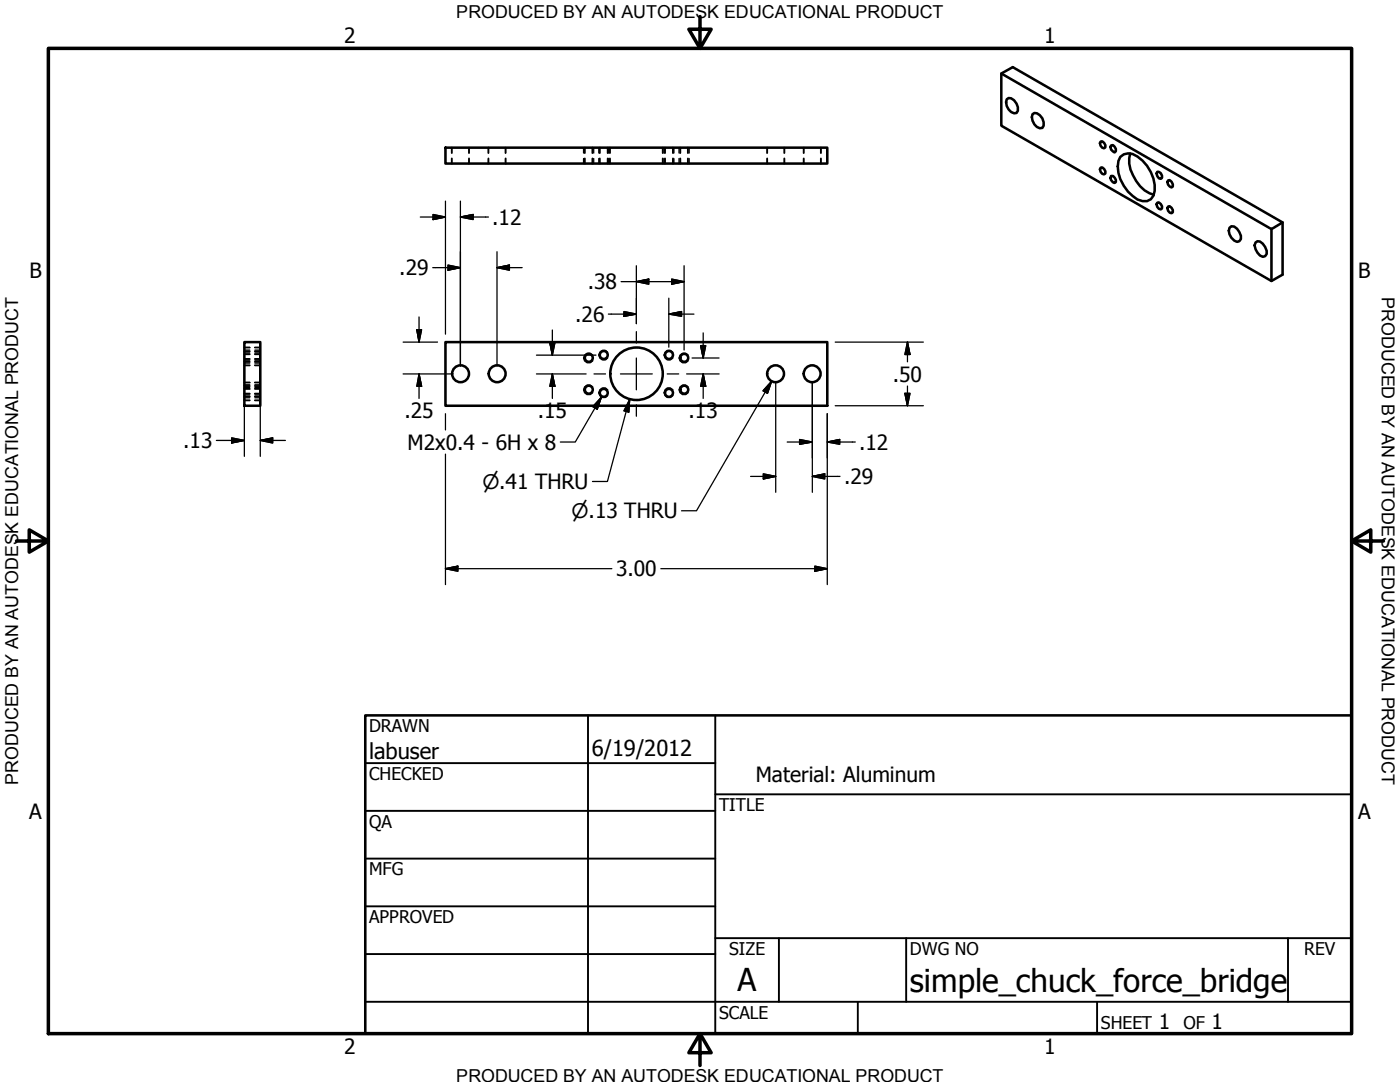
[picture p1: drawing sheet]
<svg xmlns="http://www.w3.org/2000/svg" width="279mm" height="216mm" viewBox="0 0 279 216" stroke-linecap="round" stroke-linejoin="round" font-family="sans-serif">
<!-- layer: Visible (ANSI) -->
<g fill="none" stroke="#000" stroke-width=".51">
<path d="M199.8 14.7l53.9 31 2.3-1.3-53.9-31-2.3 1.3v10.4l53.9 31 2.3-1.3v-10.4M200.9 19.8l.4-.2a2.08 2.08 0 0 1 1.6 2.9 1.89 1.89 0 0 1-2.1-2.1zM88.9 29.5h76.2v3.1h-76.2zM206.1 22.8l.3-.3a2.04 2.04 0 0 1 1.6 3 1.89 1.89 0 0 1-2.1-2.1zM219.6 33.5a.92 .92 0 0 1 1 1.1l-.3 .2a.93 .93 0 0 1-.7-1.3zM219.6 28.3a.92 .92 0 0 1 1 1.1l-.3 .2a.93 .93 0 0 1-.7-1.3zM221.7 35.1a1.01 1.01 0 0 1 1 1.2l-.3 .2a1.01 1.01 0 0 1-.7-1.4zM221.7 29h.4l.6 .7v.5l-.3 .2a1.01 1.01 0 0 1-.7-1.4zM223.6 31.3a2.51 2.51 0 0 1 3.4-.1 7.9 7.9 0 0 1 3.4 6.9 2 2 0 0 1-2.4 2 7 7 0 0 1-4.4-4.3 5 5 0 0 1 0-4.5zM225.6 30.6a7.1 7.1 0 0 0 1.9 6.5l.9 .9 1 .5 .9 .4M230.9 34.3h.4l.3 .2 .3 .6v.4l-.3 .2a1.01 1.01 0 0 1-.7-1.4zM233.1 36l.3-.1 .4 .4 .3 .5v.4l-.3 .2a1.01 1.01 0 0 1-.7-1.4z"/>
<path d="M230.9 40.4a.92 .92 0 0 1 1 1.2l-.3 .2a.93 .93 0 0 1-.7-1.4zM233.1 41.2a.92 .92 0 0 1 1 1.2l-.3 .1a.93 .93 0 0 1-.7-1.3zM245.4 45.5l.3-.4a2.23 2.23 0 0 1 1.9 2.6l-.3 .4-.4 .2a2.32 2.32 0 0 1-1.5-2.8zM250.6 48.4l.4-.3a2.25 2.25 0 0 1 1.8 2.6l-.3 .4-.5 .1a2.72 2.72 0 0 1-1.6-2.2zM253.7 45.7v10.4M48.8 68.3h3.1v12.7h-3.1zM88.9 68.3h76.2v12.7h-76.2z"/>
<circle cx="91.9" cy="74.6" r="1.68"/>
<circle cx="99.2" cy="74.6" r="1.68"/>
<circle cx="117.5" cy="77.8" r=".79"/>
<circle cx="117.5" cy="71.4" r=".79"/>
<circle cx="120.5" cy="78.4" r=".79"/>
<circle cx="120.5" cy="70.8" r=".79"/>
<circle cx="127" cy="74.6" r="5.2"/>
<circle cx="133.5" cy="78.4" r=".79"/>
<circle cx="133.5" cy="70.8" r=".79"/>
<circle cx="136.6" cy="71.4" r=".79"/>
<circle cx="136.6" cy="77.8" r=".79"/>
<circle cx="154.8" cy="74.6" r="1.68"/>
<circle cx="162.1" cy="74.6" r="1.68"/>
</g>
<!-- layer: Hidden Narrow (ANSI) -->
<g fill="none" stroke="#000" stroke-width=".25">
<path d="M116.5 29.5v1M116.5 31.6v1M118.5 29.5v1M118.5 31.6v1M119.5 29.5v1M119.5 31.6v1M121.5 29.5v1M121.5 31.6v1M132.5 29.5v1M132.5 31.6v1M134.5 29.5v1M134.5 31.6v1"/>
<path d="M135.5 29.5v1M135.5 31.6v1M137.5 29.5v1M137.5 31.6v1M48.8 76.8h1M48.8 78.8h1M48.8 70.4h1M48.8 72.5h1M48.8 79.4h1M48.8 77.3h1M48.8 69.8h1M48.8 71.9h1"/>
<path d="M50.9 76.8h1M50.9 78.8h1M50.9 70.4h1M50.9 72.5h1M50.9 79.4h1M50.9 77.3h1M50.9 69.8h1M50.9 71.9h1M118.3 77.2l-.5-.4h-.6l-.6 .4-.1 .6 .1 .6 .6 .3h.6l.5-.3M118.3 70.9l-.5-.4h-.6l-.6 .4-.1 .5 .1 .6 .6 .4h.6l.5-.4M121.3 77.8l-.5-.4h-.6l-.5 .4-.2 .6 .2 .5 .5 .4h.6l.5-.4M121.3 70.3l-.5-.4h-.6l-.5 .4-.2 .6 .2 .5 .5 .4h.6l.5-.4"/>
<path d="M134.3 77.8l-.5-.4h-.6a1.03 1.03 0 0 0-.7 1 1.03 1.03 0 0 0 .7 .9h.6l.5-.4M134.3 70.3l-.5-.4h-.6a1.03 1.03 0 0 0-.7 1 1.03 1.03 0 0 0 .7 .9h.6l.5-.4M137.4 70.9l-.6-.4h-.6l-.5 .4-.2 .5 .2 .6 .5 .4h.6l.6-.4M137.4 77.2l-.6-.4h-.6l-.5 .4-.2 .6 .2 .6 .5 .3h.6l.6-.3"/>
</g>
<!-- layer: Hidden (ANSI) -->
<g fill="none" stroke="#000" stroke-width=".38">
<path d="M90.2 29.5v1M90.2 31.6v1M93.6 29.5v1M93.6 31.6v1M97.5 29.5v1M97.5 31.6v1M100.9 29.5v1M100.9 31.6v1M116.7 29.5v1M116.7 31.6v1M118.2 29.5v1M118.2 31.6v1"/>
<path d="M119.7 29.5v1M119.7 31.6v1M121.3 29.5v1M121.3 31.6v1M121.7 29.5v1M121.7 31.6v1M132.3 29.5v1M132.3 31.6v1M132.7 29.5v1M132.7 31.6v1M134.3 29.5v1M134.3 31.6v1"/>
<path d="M135.8 29.5v1M135.8 31.6v1M137.3 29.5v1M137.3 31.6v1M153.1 29.5v1M153.1 31.6v1M156.5 29.5v1M156.5 31.6v1M160.4 29.5v1M160.4 31.6v1M163.8 29.5v1M163.8 31.6v1"/>
<path d="M48.8 77h1M48.8 78.5h1M48.8 70.7h1M48.8 72.2h1M48.8 72.9h1M48.8 76.3h1M48.8 79.1h1M48.8 77.6h1M48.8 70.1h1M48.8 71.6h1M48.8 79.9h1M48.8 69.3h1"/>
<path d="M50.9 77h1M50.9 78.5h1M50.9 70.7h1M50.9 72.2h1M50.9 72.9h1M50.9 76.3h1M50.9 79.1h1M50.9 77.6h1M50.9 70.1h1M50.9 71.6h1M50.9 79.9h1M50.9 69.3h1"/>
</g>
<!-- layer: Border (ANSI) -->
<path d="M9.7 9.7h260v196.5h-260zM139.7 3.3v6.4l-2.2-3.9h4.4l-2.2 3.9M3.3 107.9h6.4l-3.9-2.2v4.5l3.9-2.3M269.7 107.9l3.9 2.3v-4.5l-3.9 2.2h6.4M139.7 206.2l2.2 3.9h-4.4l2.2-3.9v6.4" fill="none" stroke="#000" stroke-width=".7"/>
<!-- layer: Title (ANSI) -->
<g fill="none" stroke="#000" stroke-width=".38">
<path d="M72.9 152.3h69.8M117.3 142.7v63.5M142.7 158.5h127M142.7 142.7v63.5M72.9 161.8h69.8M72.9 171.3h69.8M72.9 199.9h196.8M72.9 180.8h69.8M72.9 190.4h69.8M142.7 187.2h127M155.4 187.2v12.7M171.2 199.9v6.3"/>
<path d="M180.8 187.2v12.7M218.9 199.9v6.3M257 187.2v12.7"/>
</g>
<path d="M72.9 142.7h196.8v63.5h-196.8z" fill="none" stroke="#000" stroke-width=".51"/>
<!-- layer: Symbol (ANSI) -->
<path d="M120 79.2l-.8 2.5-.9-.5zM120 79.2l-5.2 9h-3M125.7 79.7l-.2 2.5-1-.2zM125.7 79.7l-4.5 16.4h-3M154 76.1l-.8 2.4-.9-.5zM154 76.1l-15 25.8h-3" fill="none" stroke="#000" stroke-width=".25"/>
<path d="M154 76.1l-.8 2.4zM154 76.1l-.8 2.4-.9-.5zM120 79.2l-.8 2.5zM120 79.2l-.8 2.5-.9-.5zM125.7 79.7l-.2 2.5zM125.7 79.7l-.2 2.5-1-.2z" fill="#000" stroke="#000" stroke-width=".25"/>
<!-- layer: Dimension (ANSI) -->
<g fill="none" stroke="#000" stroke-width=".25">
<path d="M83.9 43.3h5M86.4 53.4h5.5M86.4 42.8l2.5 .5-2.5 .5zM88.9 40.1v26.6M89.4 52.9l2.5 .5-2.5 .5zM91.9 43.3l2.5-.5v1zM91.9 43.3h5.6M91.9 40.1v32.9M99.2 53.4l2.5-.5v1zM99.2 53.4h5M99.2 50.2v22.8M124 56.2h12.5"/>
<path d="M127 56.2l2.5-.5v1zM127 53v11.6M133.5 59.5v9.8M134 55.7l2.5 .5-2.5 .5zM136.5 53v16.8M48.8 77.9v13.2M51.9 77.9v13.2M80.5 68.3h6.8M80.5 74.6h9.8M83.2 65.8h.9l-.5 2.5zM83.6 74.6l.5 2.5h-.9zM83.6 63.2v5.1"/>
<path d="M83.6 74.6v4.9M107.1 74.6h9.9M107.1 70.9h11.8M109.7 68.4h1l-.5 2.5zM110.2 74.6l.5 2.5h-1zM110.2 65.8v5.1M110.2 74.6v4.9M121.4 62.7h5.6M124.5 62.2l2.5 .5-2.5 .4zM133.5 62.7l2.5-.5v.9zM133.5 62.7h5M137 74.6h6.5"/>
<path d="M138.1 71.4h5.4M139.8 69h1l-.5 2.4zM140.3 74.6l.5 2.5h-1zM140.3 66.4v5M140.3 74.6v4.9M154.8 76.2v22M162.1 76.2v22M166.7 68.3h17.6M180.6 78.5h1l-.5 2.5zM181.1 68.3l.5 2.4h-1zM181.1 68.3v3.9M181.1 77v4"/>
<path d="M43.2 87.9h5.6M46.2 87.4l2.6 .5-2.6 .5zM51.9 87.9l2.5-.5v1zM51.9 87.9h5.1M88.9 82.5v3.3M88.9 90.6v26M149.8 95.1h5M152.3 94.6l2.5 .5-2.5 .5zM157.1 88.2h5M159.6 87.7l2.5 .5-2.5 .4zM162.1 95.1l2.5-.5v1zM162.1 95.1h5.5"/>
<path d="M165.1 88.2l2.5-.5v.9zM165.1 82.5v34.1M165.1 88.2h5.6M166.7 81h17.6M88.9 113.5l2.5-.5v1zM88.9 113.5h33.2M131.9 113.5h33.2M162.6 113l2.5 .5-2.5 .5z"/>
</g>
<g fill="#000" stroke="#000" stroke-width=".25">
<path d="M86.4 43.8l2.5-.5zM86.4 42.8l2.5 .5-2.5 .5zM89.4 53.9l2.5-.5zM89.4 52.9l2.5 .5-2.5 .5zM91.9 43.3l2.5-.5zM91.9 43.3l2.5-.5v1zM99.2 53.4l2.5-.5zM99.2 53.4l2.5-.5v1zM127 56.2l2.5-.5zM127 56.2l2.5-.5v1zM134 56.7l2.5-.5zM134 55.7l2.5 .5-2.5 .5z"/>
<path d="M83.2 65.8l.4 2.5zM83.2 65.8h.9l-.5 2.5zM83.6 74.6l.5 2.5zM83.6 74.6l.5 2.5h-.9zM109.7 68.4l.5 2.5zM109.7 68.4h1l-.5 2.5zM110.2 74.6l.5 2.5zM110.2 74.6l.5 2.5h-1zM124.5 63.1l2.5-.4zM124.5 62.2l2.5 .5-2.5 .4zM133.5 62.7l2.5-.5zM133.5 62.7l2.5-.5v.9z"/>
<path d="M139.8 69l.5 2.4zM139.8 69h1l-.5 2.4zM140.3 74.6l.5 2.5zM140.3 74.6l.5 2.5h-1zM180.6 78.5l.5 2.5zM180.6 78.5h1l-.5 2.5zM181.1 68.3l.5 2.4zM181.1 68.3l.5 2.4h-1zM46.2 88.4l2.6-.5zM46.2 87.4l2.6 .5-2.6 .5zM51.9 87.9l2.5-.5zM51.9 87.9l2.5-.5v1z"/>
<path d="M152.3 95.6l2.5-.5zM152.3 94.6l2.5 .5-2.5 .5zM159.6 88.6l2.5-.4zM159.6 87.7l2.5 .5-2.5 .4zM162.1 95.1l2.5-.5zM162.1 95.1l2.5-.5v1zM165.1 88.2l2.5-.5zM165.1 88.2l2.5-.5v.9zM88.9 113.5l2.5-.5zM88.9 113.5l2.5-.5v1zM162.6 114l2.5-.5zM162.6 113l2.5 .5-2.5 .5z"/>
</g>
<!-- layer: Center Mark (ANSI) -->
<path d="M118.6 74.6h2.2M123.8 74.6h6.4M127 66.2v2.3M127 71.4v6.4M133.2 74.6h2.2M127 80.8v2.3" fill="none" stroke="#000" stroke-width=".25"/>
<g font-size="6.3">
<text x="147.2" y="197.7">A</text>
<text x="181.6" y="197.9">simple_chuck_force_bridge</text>
</g>
<g font-size="4.4">
<text x="73.7" y="151.4">labuser</text>
<text x="118.1" y="150.8">6/19/2012</text>
</g>
<g font-size="4.2">
<text x="68.7" y="8.6">2</text>
<text x="208.4" y="8.6">1</text>
<text x="98.2" y="44.9">.12</text>
<text x="5.9" y="55.5">B</text>
<text x="79.7" y="54.9">.29</text>
<text x="117.3" y="57.7">.38</text>
<text x="271.1" y="55.5">B</text>
<text x="114.8" y="64.2">.26</text>
<text x="178.2" y="76.1">.50</text>
<text x="80.7" y="83.4">.25</text>
<text x="107.3" y="83.4">.15</text>
<text x="137.4" y="83.4">.13</text>
<text x="36.6" y="89.4">.13</text>
<text x="81.3" y="89.7">M2x0.4 - 6H x 8</text>
<text x="171.4" y="89.7">.12</text>
<text x="168.5" y="96.6">.29</text>
<text x="122.9" y="115">3.00</text>
<text x="150.8" y="156.1">Material: Aluminum</text>
<text x="5.8" y="163.4">A</text>
<text x="271" y="163.4">A</text>
<text x="231.3" y="205.4">1</text>
<text x="241.8" y="205.4">1</text>
<text x="68.7" y="210.3">2</text>
<text x="208.4" y="210.3">1</text>
</g>
<g font-size="4">
<text x="96.3" y="97.6">⌀.41 THRU</text>
<text x="114" y="103.4">⌀.13 THRU</text>
</g>
<g font-size="3.6">
<text x="91.1" y="3.6">PRODUCED BY AN AUTODESK EDUCATIONAL PRODUCT</text>
<text x="275.8" y="59.3" transform="rotate(90 275.8 59.3)">PRODUCED BY AN AUTODESK EDUCATIONAL PRODUCT</text>
<text x="3.6" y="156.6" transform="rotate(-90 3.6 156.6)">PRODUCED BY AN AUTODESK EDUCATIONAL PRODUCT</text>
<text x="91.1" y="215.9">PRODUCED BY AN AUTODESK EDUCATIONAL PRODUCT</text>
</g>
<g font-size="3.5">
<text x="73.7" y="146">DRAWN</text>
<text x="73.7" y="155.6">CHECKED</text>
<text x="143.5" y="161.8">TITLE</text>
<text x="73.7" y="165.2">QA</text>
<text x="73.7" y="174.7">MFG</text>
<text x="73.7" y="184.2">APPROVED</text>
<text x="145.5" y="190.6">SIZE</text>
<text x="181.6" y="190.6">DWG NO</text>
<text x="260.3" y="190.5">REV</text>
<text x="143.5" y="203.3">SCALE</text>
<text x="219.7" y="205.4">SHEET</text>
<text x="236.2" y="205.4">OF</text>
</g>
</svg>
